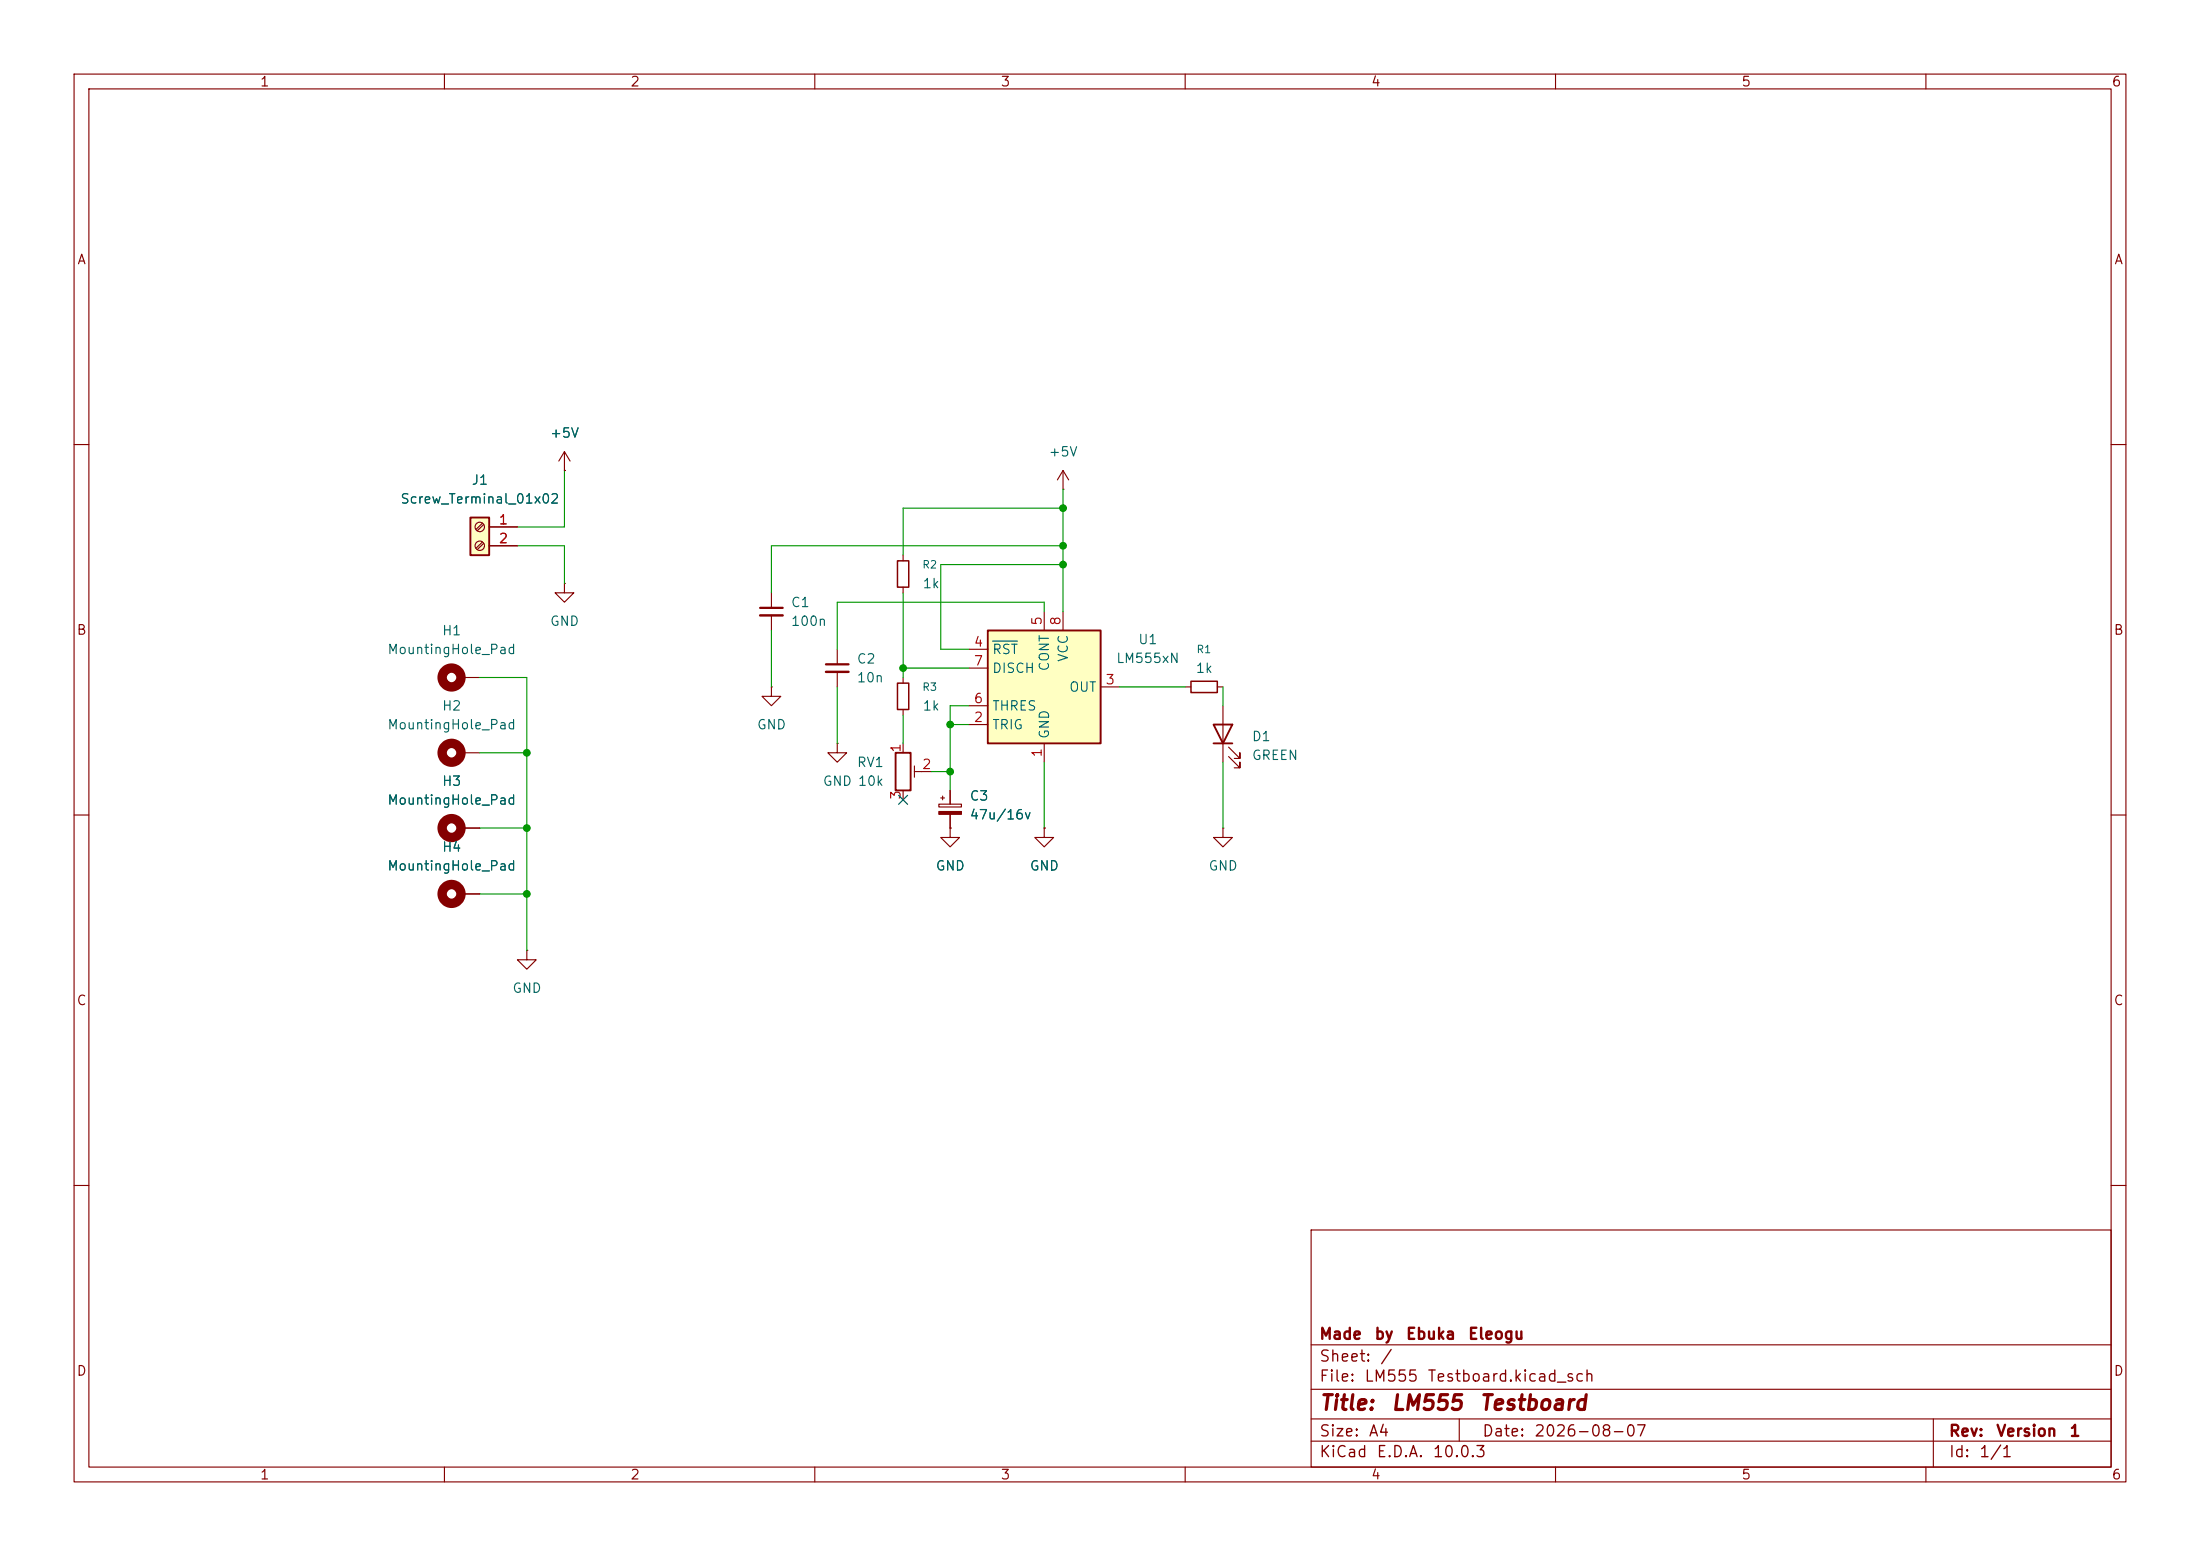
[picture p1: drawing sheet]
(kicad_sch
 (version 20260306)
 (generator "eeschema")
 (generator_version "10.0")
 (paper "A4")
 (title_block
  (title "LM555 Testboard")
  (date "2026-08-07")
  (rev "Version 1")
  (company "Made by Ebuka Eleogu"))
 (lib_symbols
  (symbol "Connector:Screw_Terminal_01x02"
   (pin_names
    (offset 1.016) (hide yes)) (exclude_from_sim no) (in_bom yes) (on_board yes)
   (in_pos_files yes)
   (duplicate_pin_numbers_are_jumpers no)
   (property "Reference" "J" (at 0 2.54 0) (show_name no) (do_not_autoplace no) (effects (font (size 1.27 1.27))))
   (property "Value" "Screw_Terminal_01x02" (at 0 -5.08 0) (show_name no) (do_not_autoplace no) (effects (font (size 1.27 1.27))))
   (property "Footprint" "" (at 0 0 0) (show_name no) (do_not_autoplace no) (hide yes) (effects (font (size 1.27 1.27))))
   (property "Datasheet" "" (at 0 0 0) (show_name no) (do_not_autoplace no) (hide yes) (effects (font (size 1.27 1.27))))
   (property "Description" "Generic screw terminal, single row, 01x02, script generated (kicad-library-utils/schlib/autogen/connector/)" (at 0 0 0) (show_name no) (do_not_autoplace no) (hide yes) (effects (font (size 1.27 1.27))))
   (symbol "Screw_Terminal_01x02_1_1"
    (rectangle (start -1.27 1.27) (end 1.27 -3.81) (stroke (width 0.254) (type default)) (fill (type background)))
    (polyline (pts (xy -0.5334 0.3302) (xy 0.3302 -0.508)) (stroke (width 0.1524) (type default)) (fill (type none)))
    (polyline (pts (xy -0.5334 -2.2098) (xy 0.3302 -3.048)) (stroke (width 0.1524) (type default)) (fill (type none)))
    (polyline (pts (xy -0.3556 0.508) (xy 0.508 -0.3302)) (stroke (width 0.1524) (type default)) (fill (type none)))
    (polyline (pts (xy -0.3556 -2.032) (xy 0.508 -2.8702)) (stroke (width 0.1524) (type default)) (fill (type none)))
    (circle (center 0 0) (radius 0.635) (stroke (width 0.1524) (type default)) (fill (type none)))
    (circle (center 0 -2.54) (radius 0.635) (stroke (width 0.1524) (type default)) (fill (type none)))
    (pin passive line (at -5.08 0 0) (length 3.81) (name "Pin_1" (effects (font (size 1.27 1.27)))) (number "1" (effects (font (size 1.27 1.27)))))
    (pin passive line (at -5.08 -2.54 0) (length 3.81) (name "Pin_2" (effects (font (size 1.27 1.27)))) (number "2" (effects (font (size 1.27 1.27))))))
   (embedded_fonts no))
  (symbol "Device:C_Polarized_Small"
   (pin_numbers (hide yes))
   (pin_names
    (offset 0.254) (hide yes)) (exclude_from_sim no) (in_bom yes) (on_board yes)
   (in_pos_files yes)
   (duplicate_pin_numbers_are_jumpers no)
   (property "Reference" "C" (at 0.254 1.778 0) (show_name no) (do_not_autoplace no) (effects (font (size 1.27 1.27)) (justify left)))
   (property "Value" "C_Polarized_Small" (at 0.254 -2.032 0) (show_name no) (do_not_autoplace no) (effects (font (size 1.27 1.27)) (justify left)))
   (property "Footprint" "" (at 0 0 0) (show_name no) (do_not_autoplace no) (hide yes) (effects (font (size 1.27 1.27))))
   (property "Datasheet" "" (at 0 0 0) (show_name no) (do_not_autoplace no) (hide yes) (effects (font (size 1.27 1.27))))
   (property "Description" "Polarized capacitor, small symbol" (at 0 0 0) (show_name no) (do_not_autoplace no) (hide yes) (effects (font (size 1.27 1.27))))
   (symbol "C_Polarized_Small_0_1"
    (rectangle (start -1.524 0.6858) (end 1.524 0.3048) (stroke (width 0) (type default)) (fill (type none)))
    (rectangle (start -1.524 -0.3048) (end 1.524 -0.6858) (stroke (width 0) (type default)) (fill (type outline)))
    (polyline (pts (xy -1.27 1.524) (xy -0.762 1.524)) (stroke (width 0) (type default)) (fill (type none)))
    (polyline (pts (xy -1.016 1.27) (xy -1.016 1.778)) (stroke (width 0) (type default)) (fill (type none))))
   (symbol "C_Polarized_Small_1_1"
    (pin passive line (at 0 2.54 270) (length 1.8542) (name "" (effects (font (size 1.27 1.27)))) (number "1" (effects (font (size 1.27 1.27)))))
    (pin passive line (at 0 -2.54 90) (length 1.8542) (name "" (effects (font (size 1.27 1.27)))) (number "2" (effects (font (size 1.27 1.27))))))
   (embedded_fonts no))
  (symbol "Device:C_Small"
   (pin_numbers (hide yes))
   (pin_names
    (offset 0.254) (hide yes)) (exclude_from_sim no) (in_bom yes) (on_board yes)
   (in_pos_files yes)
   (duplicate_pin_numbers_are_jumpers no)
   (property "Reference" "C" (at 0.254 1.778 0) (show_name no) (do_not_autoplace no) (effects (font (size 1.27 1.27)) (justify left)))
   (property "Value" "C_Small" (at 0.254 -2.032 0) (show_name no) (do_not_autoplace no) (effects (font (size 1.27 1.27)) (justify left)))
   (property "Footprint" "" (at 0 0 0) (show_name no) (do_not_autoplace no) (hide yes) (effects (font (size 1.27 1.27))))
   (property "Datasheet" "" (at 0 0 0) (show_name no) (do_not_autoplace no) (hide yes) (effects (font (size 1.27 1.27))))
   (property "Description" "Unpolarized capacitor, small symbol" (at 0 0 0) (show_name no) (do_not_autoplace no) (hide yes) (effects (font (size 1.27 1.27))))
   (symbol "C_Small_0_1"
    (polyline (pts (xy -1.524 0.508) (xy 1.524 0.508)) (stroke (width 0.3048) (type default)) (fill (type none)))
    (polyline (pts (xy -1.524 -0.508) (xy 1.524 -0.508)) (stroke (width 0.3302) (type default)) (fill (type none))))
   (symbol "C_Small_1_1"
    (pin passive line (at 0 2.54 270) (length 2.032) (name "" (effects (font (size 1.27 1.27)))) (number "1" (effects (font (size 1.27 1.27)))))
    (pin passive line (at 0 -2.54 90) (length 2.032) (name "" (effects (font (size 1.27 1.27)))) (number "2" (effects (font (size 1.27 1.27))))))
   (embedded_fonts no))
  (symbol "Device:LED"
   (pin_numbers (hide yes))
   (pin_names
    (offset 1.016) (hide yes)) (exclude_from_sim no) (in_bom yes) (on_board yes)
   (in_pos_files yes)
   (duplicate_pin_numbers_are_jumpers no)
   (property "Reference" "D" (at 0 2.54 0) (show_name no) (do_not_autoplace no) (effects (font (size 1.27 1.27))))
   (property "Value" "LED" (at 0 -2.54 0) (show_name no) (do_not_autoplace no) (effects (font (size 1.27 1.27))))
   (property "Footprint" "" (at 0 0 0) (show_name no) (do_not_autoplace no) (hide yes) (effects (font (size 1.27 1.27))))
   (property "Datasheet" "" (at 0 0 0) (show_name no) (do_not_autoplace no) (hide yes) (effects (font (size 1.27 1.27))))
   (property "Description" "Light emitting diode" (at 0 0 0) (show_name no) (do_not_autoplace no) (hide yes) (effects (font (size 1.27 1.27))))
   (property "Sim.Pins" "1=K 2=A" (at 0 0 0) (show_name no) (do_not_autoplace no) (hide yes) (effects (font (size 1.27 1.27))))
   (symbol "LED_0_1"
    (polyline (pts (xy -3.048 -0.762) (xy -4.572 -2.286) (xy -3.81 -2.286) (xy -4.572 -2.286) (xy -4.572 -1.524)) (stroke (width 0) (type default)) (fill (type none)))
    (polyline (pts (xy -1.778 -0.762) (xy -3.302 -2.286) (xy -2.54 -2.286) (xy -3.302 -2.286) (xy -3.302 -1.524)) (stroke (width 0) (type default)) (fill (type none)))
    (polyline (pts (xy -1.27 0) (xy 1.27 0)) (stroke (width 0) (type default)) (fill (type none)))
    (polyline (pts (xy -1.27 -1.27) (xy -1.27 1.27)) (stroke (width 0.254) (type default)) (fill (type none)))
    (polyline (pts (xy 1.27 -1.27) (xy 1.27 1.27) (xy -1.27 0) (xy 1.27 -1.27)) (stroke (width 0.254) (type default)) (fill (type none))))
   (symbol "LED_1_1"
    (pin passive line (at -3.81 0 0) (length 2.54) (name "K" (effects (font (size 1.27 1.27)))) (number "1" (effects (font (size 1.27 1.27)))))
    (pin passive line (at 3.81 0 180) (length 2.54) (name "A" (effects (font (size 1.27 1.27)))) (number "2" (effects (font (size 1.27 1.27))))))
   (embedded_fonts no))
  (symbol "Device:R_Potentiometer_Trim"
   (pin_names
    (offset 1.016) (hide yes)) (exclude_from_sim no) (in_bom yes) (on_board yes)
   (in_pos_files yes)
   (duplicate_pin_numbers_are_jumpers no)
   (property "Reference" "RV" (at -4.445 0 90) (show_name no) (do_not_autoplace no) (effects (font (size 1.27 1.27))))
   (property "Value" "R_Potentiometer_Trim" (at -2.54 0 90) (show_name no) (do_not_autoplace no) (effects (font (size 1.27 1.27))))
   (property "Footprint" "" (at 0 0 0) (show_name no) (do_not_autoplace no) (hide yes) (effects (font (size 1.27 1.27))))
   (property "Datasheet" "" (at 0 0 0) (show_name no) (do_not_autoplace no) (hide yes) (effects (font (size 1.27 1.27))))
   (property "Description" "Trim-potentiometer" (at 0 0 0) (show_name no) (do_not_autoplace no) (hide yes) (effects (font (size 1.27 1.27))))
   (property "Sim.Device" "R" (at 0 0 0) (show_name no) (do_not_autoplace no) (hide yes) (effects (font (size 1.27 1.27))))
   (property "Sim.Type" "POT" (at 0 0 0) (show_name no) (do_not_autoplace no) (hide yes) (effects (font (size 1.27 1.27))))
   (property "Sim.Pins" "1=r0 2=wiper 3=r1" (at 0 0 0) (show_name no) (do_not_autoplace no) (hide yes) (effects (font (size 1.27 1.27))))
   (symbol "R_Potentiometer_Trim_0_1"
    (rectangle (start 1.016 2.54) (end -1.016 -2.54) (stroke (width 0.254) (type default)) (fill (type none)))
    (polyline (pts (xy 1.524 0.762) (xy 1.524 -0.762)) (stroke (width 0) (type default)) (fill (type none)))
    (polyline (pts (xy 2.54 0) (xy 1.524 0)) (stroke (width 0) (type default)) (fill (type none))))
   (symbol "R_Potentiometer_Trim_1_1"
    (pin passive line (at 0 3.81 270) (length 1.27) (name "1" (effects (font (size 1.27 1.27)))) (number "1" (effects (font (size 1.27 1.27)))))
    (pin passive line (at 3.81 0 180) (length 1.27) (name "2" (effects (font (size 1.27 1.27)))) (number "2" (effects (font (size 1.27 1.27)))))
    (pin passive line (at 0 -3.81 90) (length 1.27) (name "3" (effects (font (size 1.27 1.27)))) (number "3" (effects (font (size 1.27 1.27))))))
   (embedded_fonts no))
  (symbol "Device:R_Small"
   (pin_numbers (hide yes))
   (pin_names
    (offset 0.254) (hide yes)) (exclude_from_sim no) (in_bom yes) (on_board yes)
   (in_pos_files yes)
   (duplicate_pin_numbers_are_jumpers no)
   (property "Reference" "R" (at 0 0 90) (show_name no) (do_not_autoplace no) (effects (font (size 1.016 1.016))))
   (property "Value" "R_Small" (at 1.778 0 90) (show_name no) (do_not_autoplace no) (effects (font (size 1.27 1.27))))
   (property "Footprint" "" (at 0 0 0) (show_name no) (do_not_autoplace no) (hide yes) (effects (font (size 1.27 1.27))))
   (property "Datasheet" "" (at 0 0 0) (show_name no) (do_not_autoplace no) (hide yes) (effects (font (size 1.27 1.27))))
   (property "Description" "Resistor, small symbol" (at 0 0 0) (show_name no) (do_not_autoplace no) (hide yes) (effects (font (size 1.27 1.27))))
   (symbol "R_Small_0_1"
    (rectangle (start -0.762 1.778) (end 0.762 -1.778) (stroke (width 0.2032) (type default)) (fill (type none))))
   (symbol "R_Small_1_1"
    (pin passive line (at 0 2.54 270) (length 0.762) (name "" (effects (font (size 1.27 1.27)))) (number "1" (effects (font (size 1.27 1.27)))))
    (pin passive line (at 0 -2.54 90) (length 0.762) (name "" (effects (font (size 1.27 1.27)))) (number "2" (effects (font (size 1.27 1.27))))))
   (embedded_fonts no))
  (symbol "Mechanical:MountingHole_Pad"
   (pin_numbers (hide yes))
   (pin_names
    (offset 1.016) (hide yes)) (exclude_from_sim no) (in_bom no) (on_board yes)
   (in_pos_files yes)
   (duplicate_pin_numbers_are_jumpers no)
   (property "Reference" "H" (at 0 6.35 0) (show_name no) (do_not_autoplace no) (effects (font (size 1.27 1.27))))
   (property "Value" "MountingHole_Pad" (at 0 4.445 0) (show_name no) (do_not_autoplace no) (effects (font (size 1.27 1.27))))
   (property "Footprint" "" (at 0 0 0) (show_name no) (do_not_autoplace no) (hide yes) (effects (font (size 1.27 1.27))))
   (property "Datasheet" "" (at 0 0 0) (show_name no) (do_not_autoplace no) (hide yes) (effects (font (size 1.27 1.27))))
   (property "Description" "Mounting Hole with connection" (at 0 0 0) (show_name no) (do_not_autoplace no) (hide yes) (effects (font (size 1.27 1.27))))
   (symbol "MountingHole_Pad_0_1"
    (circle (center 0 1.27) (radius 1.27) (stroke (width 1.27) (type default)) (fill (type none))))
   (symbol "MountingHole_Pad_1_1"
    (pin input line (at 0 -2.54 90) (length 2.54) (name "1" (effects (font (size 1.27 1.27)))) (number "1" (effects (font (size 1.27 1.27))))))
   (embedded_fonts no))
  (symbol "Timer:LM555xN" (exclude_from_sim no) (in_bom yes) (on_board yes)
   (in_pos_files yes)
   (duplicate_pin_numbers_are_jumpers no)
   (property "Reference" "U" (at -10.16 8.89 0) (show_name no) (do_not_autoplace no) (effects (font (size 1.27 1.27)) (justify left)))
   (property "Value" "LM555xN" (at 2.54 8.89 0) (show_name no) (do_not_autoplace no) (effects (font (size 1.27 1.27)) (justify left)))
   (property "Footprint" "Package_DIP:DIP-8_W7.62mm" (at 0 -22.86 0) (show_name no) (do_not_autoplace no) (hide yes) (effects (font (size 1.27 1.27))))
   (property "Datasheet" "http://www.ti.com/lit/ds/symlink/lm555.pdf" (at 0 -25.4 0) (show_name no) (do_not_autoplace no) (hide yes) (effects (font (size 1.27 1.27))))
   (property "Description" "Timer, 555 compatible, PDIP-8" (at 0 -20.32 0) (show_name no) (do_not_autoplace no) (hide yes) (effects (font (size 1.27 1.27))))
   (symbol "LM555xN_0_0"
    (pin power_in line (at 0 -10.16 90) (length 2.54) (name "GND" (effects (font (size 1.27 1.27)))) (number "1" (effects (font (size 1.27 1.27)))))
    (pin power_in line (at 2.54 10.16 270) (length 2.54) (name "VCC" (effects (font (size 1.27 1.27)))) (number "8" (effects (font (size 1.27 1.27))))))
   (symbol "LM555xN_0_1"
    (rectangle (start -7.62 7.62) (end 7.62 -7.62) (stroke (width 0.254) (type default)) (fill (type background))))
   (symbol "LM555xN_1_1"
    (pin input line (at -10.16 -5.08 0) (length 2.54) (name "TRIG" (effects (font (size 1.27 1.27)))) (number "2" (effects (font (size 1.27 1.27)))))
    (pin output line (at 10.16 0 180) (length 2.54) (name "OUT" (effects (font (size 1.27 1.27)))) (number "3" (effects (font (size 1.27 1.27)))))
    (pin input line (at -10.16 5.08 0) (length 2.54) (name "~{RST}" (effects (font (size 1.27 1.27)))) (number "4" (effects (font (size 1.27 1.27)))))
    (pin passive line (at 0 10.16 270) (length 2.54) (name "CONT" (effects (font (size 1.27 1.27)))) (number "5" (effects (font (size 1.27 1.27)))))
    (pin input line (at -10.16 -2.54 0) (length 2.54) (name "THRES" (effects (font (size 1.27 1.27)))) (number "6" (effects (font (size 1.27 1.27)))))
    (pin input line (at -10.16 2.54 0) (length 2.54) (name "DISCH" (effects (font (size 1.27 1.27)))) (number "7" (effects (font (size 1.27 1.27))))))
   (embedded_fonts no))
  (symbol "power:+5V"
   (power global)
   (pin_numbers (hide yes))
   (pin_names
    (offset 0) (hide yes)) (exclude_from_sim no) (in_bom yes) (on_board yes)
   (in_pos_files yes)
   (duplicate_pin_numbers_are_jumpers no)
   (property "Reference" "#PWR" (at 0 -3.81 0) (show_name no) (do_not_autoplace no) (hide yes) (effects (font (size 1.27 1.27))))
   (property "Value" "+5V" (at 0 3.556 0) (show_name no) (do_not_autoplace no) (effects (font (size 1.27 1.27))))
   (property "Footprint" "" (at 0 0 0) (show_name no) (do_not_autoplace no) (hide yes) (effects (font (size 1.27 1.27))))
   (property "Datasheet" "" (at 0 0 0) (show_name no) (do_not_autoplace no) (hide yes) (effects (font (size 1.27 1.27))))
   (property "Description" "Power symbol creates a global label with name \"+5V\"" (at 0 0 0) (show_name no) (do_not_autoplace no) (hide yes) (effects (font (size 1.27 1.27))))
   (symbol "+5V_0_1"
    (polyline (pts (xy -0.762 1.27) (xy 0 2.54)) (stroke (width 0) (type default)) (fill (type none)))
    (polyline (pts (xy 0 2.54) (xy 0.762 1.27)) (stroke (width 0) (type default)) (fill (type none)))
    (polyline (pts (xy 0 0) (xy 0 2.54)) (stroke (width 0) (type default)) (fill (type none))))
   (symbol "+5V_1_1"
    (pin power_in line (at 0 0 90) (length 0) (name "" (effects (font (size 1.27 1.27)))) (number "1" (effects (font (size 1.27 1.27))))))
   (embedded_fonts no))
  (symbol "power:GND"
   (power global)
   (pin_numbers (hide yes))
   (pin_names
    (offset 0) (hide yes)) (exclude_from_sim no) (in_bom yes) (on_board yes)
   (in_pos_files yes)
   (duplicate_pin_numbers_are_jumpers no)
   (property "Reference" "#PWR" (at 0 -6.35 0) (show_name no) (do_not_autoplace no) (hide yes) (effects (font (size 1.27 1.27))))
   (property "Value" "GND" (at 0 -3.81 0) (show_name no) (do_not_autoplace no) (effects (font (size 1.27 1.27))))
   (property "Footprint" "" (at 0 0 0) (show_name no) (do_not_autoplace no) (hide yes) (effects (font (size 1.27 1.27))))
   (property "Datasheet" "" (at 0 0 0) (show_name no) (do_not_autoplace no) (hide yes) (effects (font (size 1.27 1.27))))
   (property "Description" "Power symbol creates a global label with name \"GND\" , ground" (at 0 0 0) (show_name no) (do_not_autoplace no) (hide yes) (effects (font (size 1.27 1.27))))
   (symbol "GND_0_1"
    (polyline (pts (xy 0 0) (xy 0 -1.27) (xy 1.27 -1.27) (xy 0 -2.54) (xy -1.27 -1.27) (xy 0 -1.27)) (stroke (width 0) (type default)) (fill (type none))))
   (symbol "GND_1_1"
    (pin power_in line (at 0 0 270) (length 0) (name "" (effects (font (size 1.27 1.27)))) (number "1" (effects (font (size 1.27 1.27))))))
   (embedded_fonts no)))
 (junction
  (at 128.27 104.14)
  (diameter 0)
  (color 0 0 0 0))
 (junction
  (at 71.12 120.65)
  (diameter 0)
  (color 0 0 0 0))
 (junction
  (at 128.27 97.79)
  (diameter 0)
  (color 0 0 0 0))
 (junction
  (at 71.12 111.76)
  (diameter 0)
  (color 0 0 0 0))
 (junction
  (at 121.92 90.17)
  (diameter 0)
  (color 0 0 0 0))
 (junction
  (at 71.12 101.6)
  (diameter 0)
  (color 0 0 0 0))
 (junction
  (at 143.51 68.58)
  (diameter 0)
  (color 0 0 0 0))
 (junction
  (at 143.51 73.66)
  (diameter 0)
  (color 0 0 0 0))
 (junction
  (at 143.51 76.2)
  (diameter 0)
  (color 0 0 0 0))
 (no_connect
  (at 121.92 107.95))
 (wire
  (pts (xy 64.77 120.65) (xy 71.12 120.65))
  (stroke (width 0) (type default)))
 (wire
  (pts (xy 113.03 87.63) (xy 113.03 81.28))
  (stroke (width 0) (type default)))
 (wire
  (pts (xy 143.51 66.04) (xy 143.51 68.58))
  (stroke (width 0) (type default)))
 (wire
  (pts (xy 128.27 104.14) (xy 128.27 106.68))
  (stroke (width 0) (type default)))
 (wire
  (pts (xy 64.77 111.76) (xy 71.12 111.76))
  (stroke (width 0) (type default)))
 (wire
  (pts (xy 76.2 71.12) (xy 76.2 63.5))
  (stroke (width 0) (type default)))
 (wire
  (pts (xy 71.12 111.76) (xy 71.12 120.65))
  (stroke (width 0) (type default)))
 (wire
  (pts (xy 69.85 71.12) (xy 76.2 71.12))
  (stroke (width 0) (type default)))
 (wire
  (pts (xy 130.81 87.63) (xy 127 87.63))
  (stroke (width 0) (type default)))
 (wire
  (pts (xy 165.1 102.87) (xy 165.1 111.76))
  (stroke (width 0) (type default)))
 (wire
  (pts (xy 71.12 91.44) (xy 71.12 101.6))
  (stroke (width 0) (type default)))
 (wire
  (pts (xy 121.92 90.17) (xy 121.92 91.44))
  (stroke (width 0) (type default)))
 (wire
  (pts (xy 71.12 120.65) (xy 71.12 128.27))
  (stroke (width 0) (type default)))
 (wire
  (pts (xy 121.92 80.01) (xy 121.92 90.17))
  (stroke (width 0) (type default)))
 (wire
  (pts (xy 64.77 91.44) (xy 71.12 91.44))
  (stroke (width 0) (type default)))
 (wire
  (pts (xy 69.85 73.66) (xy 76.2 73.66))
  (stroke (width 0) (type default)))
 (wire
  (pts (xy 151.13 92.71) (xy 160.02 92.71))
  (stroke (width 0) (type default)))
 (wire
  (pts (xy 76.2 73.66) (xy 76.2 78.74))
  (stroke (width 0) (type default)))
 (wire
  (pts (xy 71.12 101.6) (xy 71.12 111.76))
  (stroke (width 0) (type default)))
 (wire
  (pts (xy 121.92 68.58) (xy 121.92 74.93))
  (stroke (width 0) (type default)))
 (wire
  (pts (xy 113.03 92.71) (xy 113.03 100.33))
  (stroke (width 0) (type default)))
 (wire
  (pts (xy 165.1 92.71) (xy 165.1 95.25))
  (stroke (width 0) (type default)))
 (wire
  (pts (xy 140.97 102.87) (xy 140.97 111.76))
  (stroke (width 0) (type default)))
 (wire
  (pts (xy 125.73 104.14) (xy 128.27 104.14))
  (stroke (width 0) (type default)))
 (wire
  (pts (xy 143.51 68.58) (xy 121.92 68.58))
  (stroke (width 0) (type default)))
 (wire
  (pts (xy 104.14 85.09) (xy 104.14 92.71))
  (stroke (width 0) (type default)))
 (wire
  (pts (xy 128.27 97.79) (xy 130.81 97.79))
  (stroke (width 0) (type default)))
 (wire
  (pts (xy 64.77 101.6) (xy 71.12 101.6))
  (stroke (width 0) (type default)))
 (wire
  (pts (xy 127 87.63) (xy 127 76.2))
  (stroke (width 0) (type default)))
 (wire
  (pts (xy 128.27 104.14) (xy 128.27 97.79))
  (stroke (width 0) (type default)))
 (wire
  (pts (xy 121.92 90.17) (xy 130.81 90.17))
  (stroke (width 0) (type default)))
 (wire
  (pts (xy 121.92 96.52) (xy 121.92 100.33))
  (stroke (width 0) (type default)))
 (wire
  (pts (xy 127 76.2) (xy 143.51 76.2))
  (stroke (width 0) (type default)))
 (wire
  (pts (xy 113.03 81.28) (xy 140.97 81.28))
  (stroke (width 0) (type default)))
 (wire
  (pts (xy 104.14 80.01) (xy 104.14 73.66))
  (stroke (width 0) (type default)))
 (wire
  (pts (xy 140.97 81.28) (xy 140.97 82.55))
  (stroke (width 0) (type default)))
 (wire
  (pts (xy 104.14 73.66) (xy 143.51 73.66))
  (stroke (width 0) (type default)))
 (wire
  (pts (xy 143.51 73.66) (xy 143.51 76.2))
  (stroke (width 0) (type default)))
 (wire
  (pts (xy 143.51 76.2) (xy 143.51 82.55))
  (stroke (width 0) (type default)))
 (wire
  (pts (xy 130.81 95.25) (xy 128.27 95.25))
  (stroke (width 0) (type default)))
 (wire
  (pts (xy 128.27 95.25) (xy 128.27 97.79))
  (stroke (width 0) (type default)))
 (wire
  (pts (xy 143.51 68.58) (xy 143.51 73.66))
  (stroke (width 0) (type default)))
 (symbol
  (lib_id "Device:LED")
  (at 165.1 99.06 90)
  (unit 1)
  (body_style 1)
  (exclude_from_sim no)
  (in_bom yes)
  (on_board yes)
  (in_pos_files yes)
  (dnp no)
  (fields_autoplaced yes)
  (property "Reference" "D1" (at 168.91 99.3774 90) (show_name no) (do_not_autoplace no) (effects (font (size 1.27 1.27)) (justify right)))
  (property "Value" "GREEN" (at 168.91 101.9174 90) (show_name no) (do_not_autoplace no) (effects (font (size 1.27 1.27)) (justify right)))
  (property "Footprint" "LED_THT:LED_D3.0mm" (at 165.1 99.06 0) (hide yes) (show_name no) (do_not_autoplace no) (effects (font (size 1.27 1.27))))
  (property "Datasheet" "" (at 165.1 99.06 0) (hide yes) (show_name no) (do_not_autoplace no) (effects (font (size 1.27 1.27))))
  (property "Description" "Light emitting diode" (at 165.1 99.06 0) (hide yes) (show_name no) (do_not_autoplace no) (effects (font (size 1.27 1.27))))
  (property "Sim.Pins" "1=K 2=A" (at 165.1 99.06 0) (hide yes) (show_name no) (do_not_autoplace no) (effects (font (size 1.27 1.27))))
  (property "Mouser" "" (at 165.1 99.06 90) (hide yes) (show_name no) (do_not_autoplace no) (effects (font (size 1.27 1.27))))
  (pin "2")
  (pin "1"))
 (symbol
  (lib_id "Device:C_Small")
  (at 113.03 90.17 0)
  (unit 1)
  (body_style 1)
  (exclude_from_sim no)
  (in_bom yes)
  (on_board yes)
  (in_pos_files yes)
  (dnp no)
  (fields_autoplaced yes)
  (property "Reference" "C2" (at 115.57 88.9062 0) (show_name no) (do_not_autoplace no) (effects (font (size 1.27 1.27)) (justify left)))
  (property "Value" "10n" (at 115.57 91.4462 0) (show_name no) (do_not_autoplace no) (effects (font (size 1.27 1.27)) (justify left)))
  (property "Footprint" "Capacitor_THT:C_Disc_D7.0mm_W2.5mm_P5.00mm" (at 113.03 90.17 0) (hide yes) (show_name no) (do_not_autoplace no) (effects (font (size 1.27 1.27))))
  (property "Datasheet" "" (at 113.03 90.17 0) (hide yes) (show_name no) (do_not_autoplace no) (effects (font (size 1.27 1.27))))
  (property "Description" "Unpolarized capacitor, small symbol" (at 113.03 90.17 0) (hide yes) (show_name no) (do_not_autoplace no) (effects (font (size 1.27 1.27))))
  (property "Mouser" "" (at 113.03 90.17 0) (hide yes) (show_name no) (do_not_autoplace no) (effects (font (size 1.27 1.27))))
  (pin "2")
  (pin "1"))
 (symbol
  (lib_id "power:GND")
  (at 165.1 111.76 0)
  (unit 1)
  (body_style 1)
  (exclude_from_sim no)
  (in_bom yes)
  (on_board yes)
  (in_pos_files yes)
  (dnp no)
  (fields_autoplaced yes)
  (property "Reference" "#PWR03" (at 165.1 118.11 0) (hide yes) (show_name no) (do_not_autoplace no) (effects (font (size 1.27 1.27))))
  (property "Value" "GND" (at 165.1 116.84 0) (show_name no) (do_not_autoplace no) (effects (font (size 1.27 1.27))))
  (property "Footprint" "" (at 165.1 111.76 0) (hide yes) (show_name no) (do_not_autoplace no) (effects (font (size 1.27 1.27))))
  (property "Datasheet" "" (at 165.1 111.76 0) (hide yes) (show_name no) (do_not_autoplace no) (effects (font (size 1.27 1.27))))
  (property "Description" "Power symbol creates a global label with name \"GND\" , ground" (at 165.1 111.76 0) (hide yes) (show_name no) (do_not_autoplace no) (effects (font (size 1.27 1.27))))
  (pin "1"))
 (symbol
  (lib_id "power:GND")
  (at 128.27 111.76 0)
  (unit 1)
  (body_style 1)
  (exclude_from_sim no)
  (in_bom yes)
  (on_board yes)
  (in_pos_files yes)
  (dnp no)
  (fields_autoplaced yes)
  (property "Reference" "#PWR06" (at 128.27 118.11 0) (hide yes) (show_name no) (do_not_autoplace no) (effects (font (size 1.27 1.27))))
  (property "Value" "GND" (at 128.27 116.84 0) (show_name no) (do_not_autoplace no) (effects (font (size 1.27 1.27))))
  (property "Footprint" "" (at 128.27 111.76 0) (hide yes) (show_name no) (do_not_autoplace no) (effects (font (size 1.27 1.27))))
  (property "Datasheet" "" (at 128.27 111.76 0) (hide yes) (show_name no) (do_not_autoplace no) (effects (font (size 1.27 1.27))))
  (property "Description" "Power symbol creates a global label with name \"GND\" , ground" (at 128.27 111.76 0) (hide yes) (show_name no) (do_not_autoplace no) (effects (font (size 1.27 1.27))))
  (pin "1"))
 (symbol
  (lib_id "Mechanical:MountingHole_Pad")
  (at 62.23 91.44 90)
  (unit 1)
  (body_style 1)
  (exclude_from_sim no)
  (in_bom no)
  (on_board yes)
  (in_pos_files yes)
  (dnp no)
  (fields_autoplaced yes)
  (property "Reference" "H1" (at 60.96 85.09 90) (show_name no) (do_not_autoplace no) (effects (font (size 1.27 1.27))))
  (property "Value" "MountingHole_Pad" (at 60.96 87.63 90) (show_name no) (do_not_autoplace no) (effects (font (size 1.27 1.27))))
  (property "Footprint" "MountingHole:MountingHole_3.2mm_M3_DIN965_Pad" (at 62.23 91.44 0) (hide yes) (show_name no) (do_not_autoplace no) (effects (font (size 1.27 1.27))))
  (property "Datasheet" "" (at 62.23 91.44 0) (hide yes) (show_name no) (do_not_autoplace no) (effects (font (size 1.27 1.27))))
  (property "Description" "Mounting Hole with connection" (at 62.23 91.44 0) (hide yes) (show_name no) (do_not_autoplace no) (effects (font (size 1.27 1.27))))
  (property "Mouser" "" (at 62.23 91.44 90) (hide yes) (show_name no) (do_not_autoplace no) (effects (font (size 1.27 1.27))))
  (pin "1"))
 (symbol
  (lib_id "Mechanical:MountingHole_Pad")
  (at 62.23 120.65 90)
  (unit 1)
  (body_style 1)
  (exclude_from_sim no)
  (in_bom no)
  (on_board yes)
  (in_pos_files yes)
  (dnp no)
  (fields_autoplaced yes)
  (property "Reference" "H4" (at 60.96 114.3 90) (show_name no) (do_not_autoplace no) (effects (font (size 1.27 1.27))))
  (property "Value" "MountingHole_Pad" (at 60.96 116.84 90) (show_name no) (do_not_autoplace no) (effects (font (size 1.27 1.27))))
  (property "Footprint" "MountingHole:MountingHole_3.2mm_M3_DIN965_Pad" (at 62.23 120.65 0) (hide yes) (show_name no) (do_not_autoplace no) (effects (font (size 1.27 1.27))))
  (property "Datasheet" "" (at 62.23 120.65 0) (hide yes) (show_name no) (do_not_autoplace no) (effects (font (size 1.27 1.27))))
  (property "Description" "Mounting Hole with connection" (at 62.23 120.65 0) (hide yes) (show_name no) (do_not_autoplace no) (effects (font (size 1.27 1.27))))
  (property "Mouser" "" (at 62.23 120.65 90) (hide yes) (show_name no) (do_not_autoplace no) (effects (font (size 1.27 1.27))))
  (pin "1"))
 (symbol
  (lib_id "Device:R_Small")
  (at 162.56 92.71 90)
  (unit 1)
  (body_style 1)
  (exclude_from_sim no)
  (in_bom yes)
  (on_board yes)
  (in_pos_files yes)
  (dnp no)
  (fields_autoplaced yes)
  (property "Reference" "R1" (at 162.56 87.63 90) (show_name no) (do_not_autoplace no) (effects (font (size 1.016 1.016))))
  (property "Value" "1k" (at 162.56 90.17 90) (show_name no) (do_not_autoplace no) (effects (font (size 1.27 1.27))))
  (property "Footprint" "Resistor_THT:R_Axial_DIN0207_L6.3mm_D2.5mm_P10.16mm_Horizontal" (at 162.56 92.71 0) (hide yes) (show_name no) (do_not_autoplace no) (effects (font (size 1.27 1.27))))
  (property "Datasheet" "" (at 162.56 92.71 0) (hide yes) (show_name no) (do_not_autoplace no) (effects (font (size 1.27 1.27))))
  (property "Description" "Resistor, small symbol" (at 162.56 92.71 0) (hide yes) (show_name no) (do_not_autoplace no) (effects (font (size 1.27 1.27))))
  (property "Mouser" "" (at 162.56 92.71 90) (hide yes) (show_name no) (do_not_autoplace no) (effects (font (size 1.27 1.27))))
  (pin "1")
  (pin "2"))
 (symbol
  (lib_id "Device:R_Potentiometer_Trim")
  (at 121.92 104.14 0)
  (unit 1)
  (body_style 1)
  (exclude_from_sim no)
  (in_bom yes)
  (on_board yes)
  (in_pos_files yes)
  (dnp no)
  (fields_autoplaced yes)
  (property "Reference" "RV1" (at 119.38 102.8699 0) (show_name no) (do_not_autoplace no) (effects (font (size 1.27 1.27)) (justify right)))
  (property "Value" "10k" (at 119.38 105.4099 0) (show_name no) (do_not_autoplace no) (effects (font (size 1.27 1.27)) (justify right)))
  (property "Footprint" "Potentiometer_THT:Potentiometer_Bourns_3386P_Vertical" (at 121.92 104.14 0) (hide yes) (show_name no) (do_not_autoplace no) (effects (font (size 1.27 1.27))))
  (property "Datasheet" "" (at 121.92 104.14 0) (hide yes) (show_name no) (do_not_autoplace no) (effects (font (size 1.27 1.27))))
  (property "Description" "Trim-potentiometer" (at 121.92 104.14 0) (hide yes) (show_name no) (do_not_autoplace no) (effects (font (size 1.27 1.27))))
  (property "Sim.Device" "R" (at 121.92 104.14 0) (hide yes) (show_name no) (do_not_autoplace no) (effects (font (size 1.27 1.27))))
  (property "Sim.Type" "POT" (at 121.92 104.14 0) (hide yes) (show_name no) (do_not_autoplace no) (effects (font (size 1.27 1.27))))
  (property "Sim.Pins" "1=r0 2=wiper 3=r1" (at 121.92 104.14 0) (hide yes) (show_name no) (do_not_autoplace no) (effects (font (size 1.27 1.27))))
  (property "Mouser" "" (at 121.92 104.14 0) (hide yes) (show_name no) (do_not_autoplace no) (effects (font (size 1.27 1.27))))
  (pin "2")
  (pin "1")
  (pin "3"))
 (symbol
  (lib_id "power:+5V")
  (at 143.51 66.04 0)
  (unit 1)
  (body_style 1)
  (exclude_from_sim no)
  (in_bom yes)
  (on_board yes)
  (in_pos_files yes)
  (dnp no)
  (fields_autoplaced yes)
  (property "Reference" "#PWR01" (at 143.51 69.85 0) (hide yes) (show_name no) (do_not_autoplace no) (effects (font (size 1.27 1.27))))
  (property "Value" "+5V" (at 143.51 60.96 0) (show_name no) (do_not_autoplace no) (effects (font (size 1.27 1.27))))
  (property "Footprint" "" (at 143.51 66.04 0) (hide yes) (show_name no) (do_not_autoplace no) (effects (font (size 1.27 1.27))))
  (property "Datasheet" "" (at 143.51 66.04 0) (hide yes) (show_name no) (do_not_autoplace no) (effects (font (size 1.27 1.27))))
  (property "Description" "Power symbol creates a global label with name \"+5V\"" (at 143.51 66.04 0) (hide yes) (show_name no) (do_not_autoplace no) (effects (font (size 1.27 1.27))))
  (pin "1"))
 (symbol
  (lib_id "Mechanical:MountingHole_Pad")
  (at 62.23 101.6 90)
  (unit 1)
  (body_style 1)
  (exclude_from_sim no)
  (in_bom no)
  (on_board yes)
  (in_pos_files yes)
  (dnp no)
  (fields_autoplaced yes)
  (property "Reference" "H2" (at 60.96 95.25 90) (show_name no) (do_not_autoplace no) (effects (font (size 1.27 1.27))))
  (property "Value" "MountingHole_Pad" (at 60.96 97.79 90) (show_name no) (do_not_autoplace no) (effects (font (size 1.27 1.27))))
  (property "Footprint" "MountingHole:MountingHole_3.2mm_M3_DIN965_Pad" (at 62.23 101.6 0) (hide yes) (show_name no) (do_not_autoplace no) (effects (font (size 1.27 1.27))))
  (property "Datasheet" "" (at 62.23 101.6 0) (hide yes) (show_name no) (do_not_autoplace no) (effects (font (size 1.27 1.27))))
  (property "Description" "Mounting Hole with connection" (at 62.23 101.6 0) (hide yes) (show_name no) (do_not_autoplace no) (effects (font (size 1.27 1.27))))
  (property "Mouser" "" (at 62.23 101.6 90) (hide yes) (show_name no) (do_not_autoplace no) (effects (font (size 1.27 1.27))))
  (pin "1"))
 (symbol
  (lib_id "Device:R_Small")
  (at 121.92 93.98 180)
  (unit 1)
  (body_style 1)
  (exclude_from_sim no)
  (in_bom yes)
  (on_board yes)
  (in_pos_files yes)
  (dnp no)
  (fields_autoplaced yes)
  (property "Reference" "R3" (at 124.46 92.7099 0) (show_name no) (do_not_autoplace no) (effects (font (size 1.016 1.016)) (justify right)))
  (property "Value" "1k" (at 124.46 95.2499 0) (show_name no) (do_not_autoplace no) (effects (font (size 1.27 1.27)) (justify right)))
  (property "Footprint" "Resistor_THT:R_Axial_DIN0207_L6.3mm_D2.5mm_P10.16mm_Horizontal" (at 121.92 93.98 0) (hide yes) (show_name no) (do_not_autoplace no) (effects (font (size 1.27 1.27))))
  (property "Datasheet" "" (at 121.92 93.98 0) (hide yes) (show_name no) (do_not_autoplace no) (effects (font (size 1.27 1.27))))
  (property "Description" "Resistor, small symbol" (at 121.92 93.98 0) (hide yes) (show_name no) (do_not_autoplace no) (effects (font (size 1.27 1.27))))
  (property "Mouser" "" (at 121.92 93.98 0) (hide yes) (show_name no) (do_not_autoplace no) (effects (font (size 1.27 1.27))))
  (pin "1")
  (pin "2"))
 (symbol
  (lib_id "power:GND")
  (at 71.12 128.27 0)
  (unit 1)
  (body_style 1)
  (exclude_from_sim no)
  (in_bom yes)
  (on_board yes)
  (in_pos_files yes)
  (dnp no)
  (fields_autoplaced yes)
  (property "Reference" "#PWR09" (at 71.12 134.62 0) (hide yes) (show_name no) (do_not_autoplace no) (effects (font (size 1.27 1.27))))
  (property "Value" "GND" (at 71.12 133.35 0) (show_name no) (do_not_autoplace no) (effects (font (size 1.27 1.27))))
  (property "Footprint" "" (at 71.12 128.27 0) (hide yes) (show_name no) (do_not_autoplace no) (effects (font (size 1.27 1.27))))
  (property "Datasheet" "" (at 71.12 128.27 0) (hide yes) (show_name no) (do_not_autoplace no) (effects (font (size 1.27 1.27))))
  (property "Description" "Power symbol creates a global label with name \"GND\" , ground" (at 71.12 128.27 0) (hide yes) (show_name no) (do_not_autoplace no) (effects (font (size 1.27 1.27))))
  (pin "1"))
 (symbol
  (lib_id "Device:R_Small")
  (at 121.92 77.47 180)
  (unit 1)
  (body_style 1)
  (exclude_from_sim no)
  (in_bom yes)
  (on_board yes)
  (in_pos_files yes)
  (dnp no)
  (fields_autoplaced yes)
  (property "Reference" "R2" (at 124.46 76.1999 0) (show_name no) (do_not_autoplace no) (effects (font (size 1.016 1.016)) (justify right)))
  (property "Value" "1k" (at 124.46 78.7399 0) (show_name no) (do_not_autoplace no) (effects (font (size 1.27 1.27)) (justify right)))
  (property "Footprint" "Resistor_THT:R_Axial_DIN0207_L6.3mm_D2.5mm_P10.16mm_Horizontal" (at 121.92 77.47 0) (hide yes) (show_name no) (do_not_autoplace no) (effects (font (size 1.27 1.27))))
  (property "Datasheet" "" (at 121.92 77.47 0) (hide yes) (show_name no) (do_not_autoplace no) (effects (font (size 1.27 1.27))))
  (property "Description" "Resistor, small symbol" (at 121.92 77.47 0) (hide yes) (show_name no) (do_not_autoplace no) (effects (font (size 1.27 1.27))))
  (property "Mouser" "" (at 121.92 77.47 0) (hide yes) (show_name no) (do_not_autoplace no) (effects (font (size 1.27 1.27))))
  (pin "1")
  (pin "2"))
 (symbol
  (lib_id "Device:C_Small")
  (at 104.14 82.55 0)
  (unit 1)
  (body_style 1)
  (exclude_from_sim no)
  (in_bom yes)
  (on_board yes)
  (in_pos_files yes)
  (dnp no)
  (fields_autoplaced yes)
  (property "Reference" "C1" (at 106.68 81.2862 0) (show_name no) (do_not_autoplace no) (effects (font (size 1.27 1.27)) (justify left)))
  (property "Value" "100n" (at 106.68 83.8262 0) (show_name no) (do_not_autoplace no) (effects (font (size 1.27 1.27)) (justify left)))
  (property "Footprint" "Capacitor_THT:C_Disc_D7.0mm_W2.5mm_P5.00mm" (at 104.14 82.55 0) (hide yes) (show_name no) (do_not_autoplace no) (effects (font (size 1.27 1.27))))
  (property "Datasheet" "" (at 104.14 82.55 0) (hide yes) (show_name no) (do_not_autoplace no) (effects (font (size 1.27 1.27))))
  (property "Description" "Unpolarized capacitor, small symbol" (at 104.14 82.55 0) (hide yes) (show_name no) (do_not_autoplace no) (effects (font (size 1.27 1.27))))
  (property "Mouser" "" (at 104.14 82.55 0) (hide yes) (show_name no) (do_not_autoplace no) (effects (font (size 1.27 1.27))))
  (pin "2")
  (pin "1"))
 (symbol
  (lib_id "Connector:Screw_Terminal_01x02")
  (at 64.77 71.12 0)
  (mirror y)
  (unit 1)
  (body_style 1)
  (exclude_from_sim no)
  (in_bom yes)
  (on_board yes)
  (in_pos_files yes)
  (dnp no)
  (fields_autoplaced yes)
  (property "Reference" "J1" (at 64.77 64.77 0) (show_name no) (do_not_autoplace no) (effects (font (size 1.27 1.27))))
  (property "Value" "Screw_Terminal_01x02" (at 64.77 67.31 0) (show_name no) (do_not_autoplace no) (effects (font (size 1.27 1.27))))
  (property "Footprint" "TerminalBlock_Phoenix:TerminalBlock_Phoenix_PT-1,5-2-5.0-H_1x02_P5.00mm_Horizontal" (at 64.77 71.12 0) (hide yes) (show_name no) (do_not_autoplace no) (effects (font (size 1.27 1.27))))
  (property "Datasheet" "" (at 64.77 71.12 0) (hide yes) (show_name no) (do_not_autoplace no) (effects (font (size 1.27 1.27))))
  (property "Description" "Generic screw terminal, single row, 01x02, script generated (kicad-library-utils/schlib/autogen/connector/)" (at 64.77 71.12 0) (hide yes) (show_name no) (do_not_autoplace no) (effects (font (size 1.27 1.27))))
  (property "Mouser" "" (at 64.77 71.12 0) (hide yes) (show_name no) (do_not_autoplace no) (effects (font (size 1.27 1.27))))
  (pin "1")
  (pin "2"))
 (symbol
  (lib_id "power:+5V")
  (at 76.2 63.5 0)
  (unit 1)
  (body_style 1)
  (exclude_from_sim no)
  (in_bom yes)
  (on_board yes)
  (in_pos_files yes)
  (dnp no)
  (fields_autoplaced yes)
  (property "Reference" "#PWR07" (at 76.2 67.31 0) (hide yes) (show_name no) (do_not_autoplace no) (effects (font (size 1.27 1.27))))
  (property "Value" "+5V" (at 76.2 58.42 0) (show_name no) (do_not_autoplace no) (effects (font (size 1.27 1.27))))
  (property "Footprint" "" (at 76.2 63.5 0) (hide yes) (show_name no) (do_not_autoplace no) (effects (font (size 1.27 1.27))))
  (property "Datasheet" "" (at 76.2 63.5 0) (hide yes) (show_name no) (do_not_autoplace no) (effects (font (size 1.27 1.27))))
  (property "Description" "Power symbol creates a global label with name \"+5V\"" (at 76.2 63.5 0) (hide yes) (show_name no) (do_not_autoplace no) (effects (font (size 1.27 1.27))))
  (pin "1"))
 (symbol
  (lib_id "power:GND")
  (at 104.14 92.71 0)
  (unit 1)
  (body_style 1)
  (exclude_from_sim no)
  (in_bom yes)
  (on_board yes)
  (in_pos_files yes)
  (dnp no)
  (fields_autoplaced yes)
  (property "Reference" "#PWR04" (at 104.14 99.06 0) (hide yes) (show_name no) (do_not_autoplace no) (effects (font (size 1.27 1.27))))
  (property "Value" "GND" (at 104.14 97.79 0) (show_name no) (do_not_autoplace no) (effects (font (size 1.27 1.27))))
  (property "Footprint" "" (at 104.14 92.71 0) (hide yes) (show_name no) (do_not_autoplace no) (effects (font (size 1.27 1.27))))
  (property "Datasheet" "" (at 104.14 92.71 0) (hide yes) (show_name no) (do_not_autoplace no) (effects (font (size 1.27 1.27))))
  (property "Description" "Power symbol creates a global label with name \"GND\" , ground" (at 104.14 92.71 0) (hide yes) (show_name no) (do_not_autoplace no) (effects (font (size 1.27 1.27))))
  (pin "1"))
 (symbol
  (lib_id "power:GND")
  (at 113.03 100.33 0)
  (unit 1)
  (body_style 1)
  (exclude_from_sim no)
  (in_bom yes)
  (on_board yes)
  (in_pos_files yes)
  (dnp no)
  (fields_autoplaced yes)
  (property "Reference" "#PWR05" (at 113.03 106.68 0) (hide yes) (show_name no) (do_not_autoplace no) (effects (font (size 1.27 1.27))))
  (property "Value" "GND" (at 113.03 105.41 0) (show_name no) (do_not_autoplace no) (effects (font (size 1.27 1.27))))
  (property "Footprint" "" (at 113.03 100.33 0) (hide yes) (show_name no) (do_not_autoplace no) (effects (font (size 1.27 1.27))))
  (property "Datasheet" "" (at 113.03 100.33 0) (hide yes) (show_name no) (do_not_autoplace no) (effects (font (size 1.27 1.27))))
  (property "Description" "Power symbol creates a global label with name \"GND\" , ground" (at 113.03 100.33 0) (hide yes) (show_name no) (do_not_autoplace no) (effects (font (size 1.27 1.27))))
  (pin "1"))
 (symbol
  (lib_id "power:GND")
  (at 140.97 111.76 0)
  (unit 1)
  (body_style 1)
  (exclude_from_sim no)
  (in_bom yes)
  (on_board yes)
  (in_pos_files yes)
  (dnp no)
  (fields_autoplaced yes)
  (property "Reference" "#PWR02" (at 140.97 118.11 0) (hide yes) (show_name no) (do_not_autoplace no) (effects (font (size 1.27 1.27))))
  (property "Value" "GND" (at 140.97 116.84 0) (show_name no) (do_not_autoplace no) (effects (font (size 1.27 1.27))))
  (property "Footprint" "" (at 140.97 111.76 0) (hide yes) (show_name no) (do_not_autoplace no) (effects (font (size 1.27 1.27))))
  (property "Datasheet" "" (at 140.97 111.76 0) (hide yes) (show_name no) (do_not_autoplace no) (effects (font (size 1.27 1.27))))
  (property "Description" "Power symbol creates a global label with name \"GND\" , ground" (at 140.97 111.76 0) (hide yes) (show_name no) (do_not_autoplace no) (effects (font (size 1.27 1.27))))
  (pin "1"))
 (symbol
  (lib_id "Mechanical:MountingHole_Pad")
  (at 62.23 111.76 90)
  (unit 1)
  (body_style 1)
  (exclude_from_sim no)
  (in_bom no)
  (on_board yes)
  (in_pos_files yes)
  (dnp no)
  (fields_autoplaced yes)
  (property "Reference" "H3" (at 60.96 105.41 90) (show_name no) (do_not_autoplace no) (effects (font (size 1.27 1.27))))
  (property "Value" "MountingHole_Pad" (at 60.96 107.95 90) (show_name no) (do_not_autoplace no) (effects (font (size 1.27 1.27))))
  (property "Footprint" "MountingHole:MountingHole_3.2mm_M3_DIN965_Pad" (at 62.23 111.76 0) (hide yes) (show_name no) (do_not_autoplace no) (effects (font (size 1.27 1.27))))
  (property "Datasheet" "" (at 62.23 111.76 0) (hide yes) (show_name no) (do_not_autoplace no) (effects (font (size 1.27 1.27))))
  (property "Description" "Mounting Hole with connection" (at 62.23 111.76 0) (hide yes) (show_name no) (do_not_autoplace no) (effects (font (size 1.27 1.27))))
  (property "Mouser" "" (at 62.23 111.76 90) (hide yes) (show_name no) (do_not_autoplace no) (effects (font (size 1.27 1.27))))
  (pin "1"))
 (symbol
  (lib_id "power:GND")
  (at 76.2 78.74 0)
  (unit 1)
  (body_style 1)
  (exclude_from_sim no)
  (in_bom yes)
  (on_board yes)
  (in_pos_files yes)
  (dnp no)
  (fields_autoplaced yes)
  (property "Reference" "#PWR08" (at 76.2 85.09 0) (hide yes) (show_name no) (do_not_autoplace no) (effects (font (size 1.27 1.27))))
  (property "Value" "GND" (at 76.2 83.82 0) (show_name no) (do_not_autoplace no) (effects (font (size 1.27 1.27))))
  (property "Footprint" "" (at 76.2 78.74 0) (hide yes) (show_name no) (do_not_autoplace no) (effects (font (size 1.27 1.27))))
  (property "Datasheet" "" (at 76.2 78.74 0) (hide yes) (show_name no) (do_not_autoplace no) (effects (font (size 1.27 1.27))))
  (property "Description" "Power symbol creates a global label with name \"GND\" , ground" (at 76.2 78.74 0) (hide yes) (show_name no) (do_not_autoplace no) (effects (font (size 1.27 1.27))))
  (pin "1"))
 (symbol
  (lib_id "Timer:LM555xN")
  (at 140.97 92.71 0)
  (unit 1)
  (body_style 1)
  (exclude_from_sim no)
  (in_bom yes)
  (on_board yes)
  (in_pos_files yes)
  (dnp no)
  (fields_autoplaced yes)
  (property "Reference" "U1" (at 154.94 86.2898 0) (show_name no) (do_not_autoplace no) (effects (font (size 1.27 1.27))))
  (property "Value" "LM555xN" (at 154.94 88.8298 0) (show_name no) (do_not_autoplace no) (effects (font (size 1.27 1.27))))
  (property "Footprint" "Package_DIP:DIP-8_W7.62mm" (at 140.97 115.57 0) (hide yes) (show_name no) (do_not_autoplace no) (effects (font (size 1.27 1.27))))
  (property "Datasheet" "http://www.ti.com/lit/ds/symlink/lm555.pdf" (at 140.97 118.11 0) (hide yes) (show_name no) (do_not_autoplace no) (effects (font (size 1.27 1.27))))
  (property "Description" "Timer, 555 compatible, PDIP-8" (at 140.97 113.03 0) (hide yes) (show_name no) (do_not_autoplace no) (effects (font (size 1.27 1.27))))
  (property "Mouser" "" (at 140.97 92.71 0) (hide yes) (show_name no) (do_not_autoplace no) (effects (font (size 1.27 1.27))))
  (pin "1")
  (pin "7")
  (pin "3")
  (pin "2")
  (pin "4")
  (pin "5")
  (pin "8")
  (pin "6"))
 (symbol
  (lib_id "Device:C_Polarized_Small")
  (at 128.27 109.22 0)
  (unit 1)
  (body_style 1)
  (exclude_from_sim no)
  (in_bom yes)
  (on_board yes)
  (in_pos_files yes)
  (dnp no)
  (fields_autoplaced yes)
  (property "Reference" "C3" (at 130.81 107.4038 0) (show_name no) (do_not_autoplace no) (effects (font (size 1.27 1.27)) (justify left)))
  (property "Value" "47u/16v" (at 130.81 109.9438 0) (show_name no) (do_not_autoplace no) (effects (font (size 1.27 1.27)) (justify left)))
  (property "Footprint" "Capacitor_THT:CP_Radial_D10.0mm_P2.50mm" (at 128.27 109.22 0) (hide yes) (show_name no) (do_not_autoplace no) (effects (font (size 1.27 1.27))))
  (property "Datasheet" "" (at 128.27 109.22 0) (hide yes) (show_name no) (do_not_autoplace no) (effects (font (size 1.27 1.27))))
  (property "Description" "Polarized capacitor, small symbol" (at 128.27 109.22 0) (hide yes) (show_name no) (do_not_autoplace no) (effects (font (size 1.27 1.27))))
  (property "Mouser" "" (at 128.27 109.22 0) (hide yes) (show_name no) (do_not_autoplace no) (effects (font (size 1.27 1.27))))
  (pin "1")
  (pin "2"))
 (sheet_instances
  (path ""
   (page "1")))
 (embedded_fonts no))
